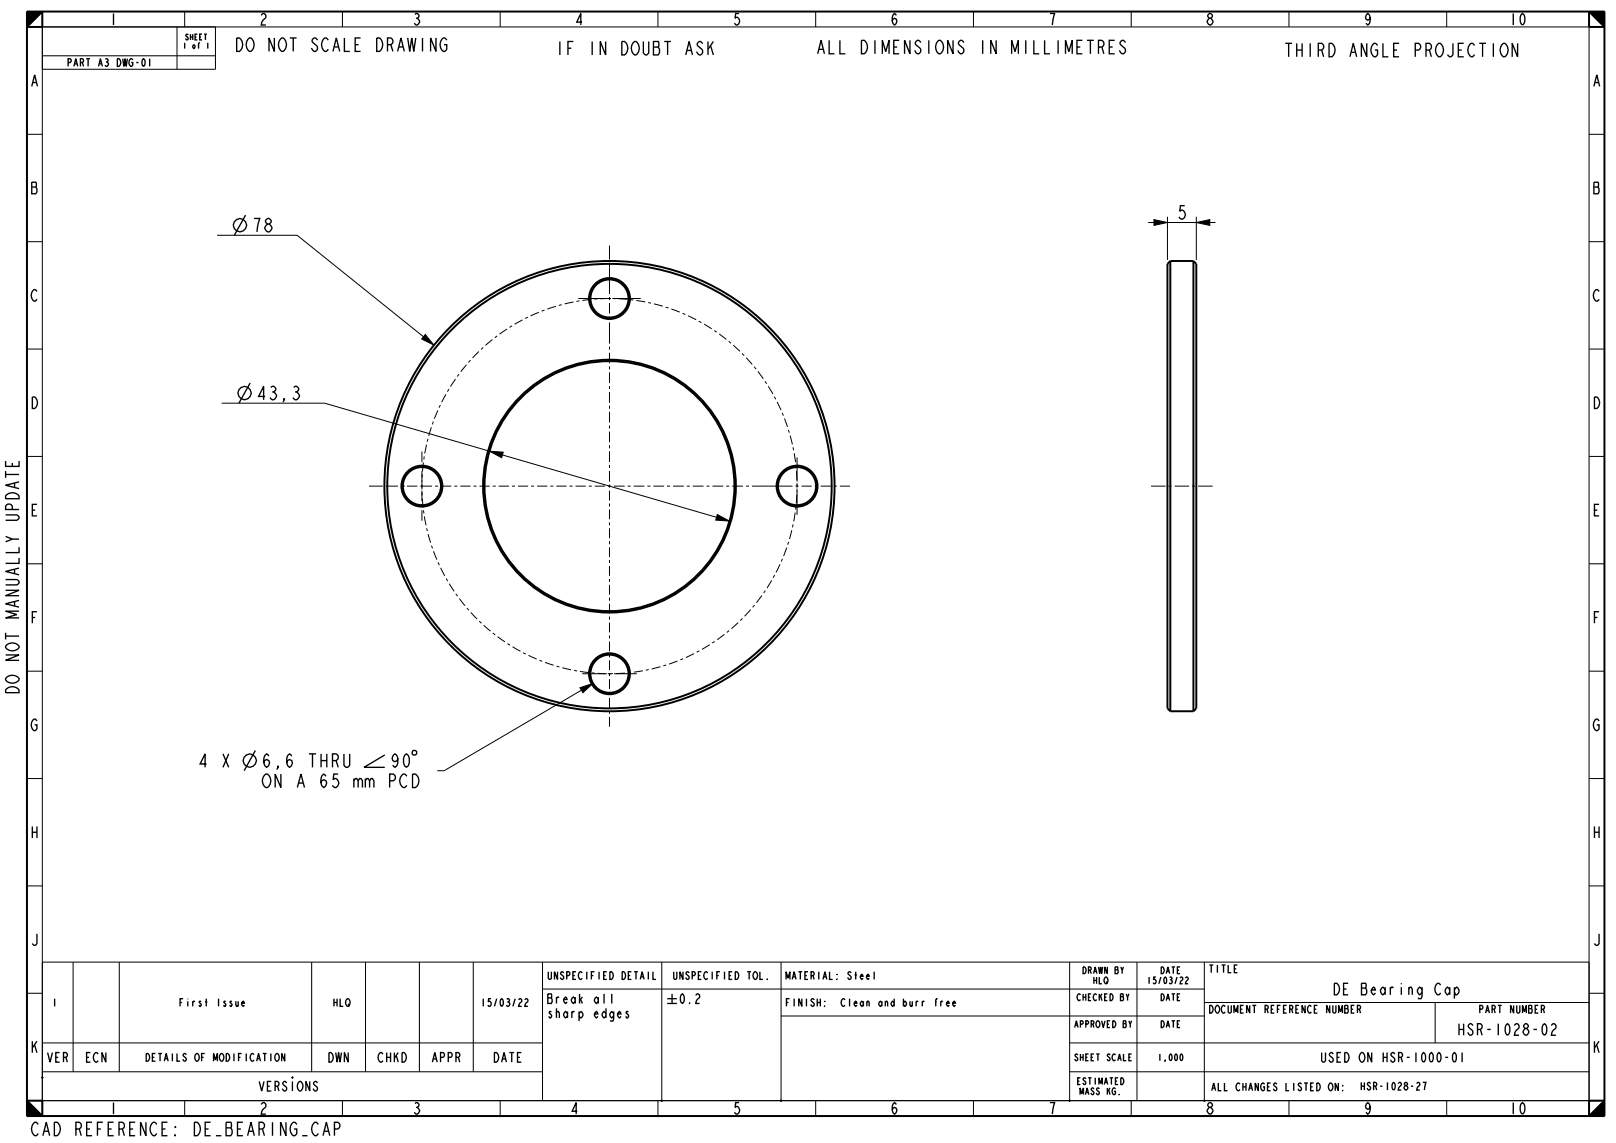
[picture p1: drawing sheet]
<svg xmlns="http://www.w3.org/2000/svg" width="420mm" height="297mm" viewBox="0 0 420 297" stroke-linecap="round" stroke-linejoin="round" font-family="sans-serif">
<path d="M7 3h4l-4 4zM413 3h4v4zM299.9 57.1l3.5 .7-3.5 .8zM310.9 57.8l3.5-.7v1.5zM110.5 86.9l2.3 2.8-3.2-1.6zM127.2 117.2l3.6 .3-.4 1.4zM186.4 133.7l3.2 1.7-3.6-.3zM150.7 178.7l3.4-1.1-2.6 2.4zM7 286l4 4h-4zM413 290l4-4v4z" fill="#000"/>
<g fill="none" stroke="#000" stroke-width=".26">
<path d="M7 3h4l-4 4zM7 7h410v279h-410zM11 3h402v287h-402zM11 14.5h45M46 7v11M48 3v4M56 7v11h-45M89 3v4M130 3v4M171 3v4M212 3v4M253 3v4"/>
<path d="M294 3v4M335 3v4M376 3v4M413 3h4v4zM7 34.9h4M413 34.9h4M298.4 57.8h1.5M299.9 57.1l3.5 .7-3.5 .8zM303.4 56.3v11.3M303.4 57.8h7.5M310.9 57.8l3.5-.7v1.5zM310.9 56.3v11.3"/>
<path d="M314.4 57.8h1.5M7 62.8h4M56.4 61.1h20.8l32.9 26.4M413 62.8h4M7 90.7h4M110.5 86.9l2.3 2.8-3.2-1.6zM413 90.7h4M7 118.6h4M57.6 104.8h26.8l42.8 12.4M127.2 117.2l3.6 .3-.4 1.4zM130.6 118.2l55.6 16.2M413 118.6h4"/>
<path d="M186.4 133.7l3.2 1.7-3.6-.3zM7 146.5h4M413 146.5h4M7 174.4h4M150.7 178.7l3.4-1.1-2.6 2.4zM151.1 179.3l-35.7 21h-1.8M413 174.4h4M7 202.3h4M413 202.3h4M7 230.2h4M413 230.2h4M7 258.1h4"/>
<path d="M11 250h402M19 250v28.5M31 250v28.5M81 250v28.5M95 250v28.5M109 250v28.5M123 250v28.5M141 257h172M141 250v36M172 250v36M203 250v36M278 250v36"/>
<path d="M295.5 250v36M313 250v36M413 258.1h4M11 271h130M11 278.5h130M203 264h110M278 271h135M278 278.5h135M313 260.5h100M373 260.5v10.5M7 286l4 4h-4zM48 286v4"/>
<path d="M89 286v4M130 286v4M171 286v4M212 286v4M253 286v4M294 286v4M335 286v4M376 286v4M413 290l4-4v4z"/>
</g>
<g fill="none" stroke="#000" stroke-width=".51">
<path d="M7 7l4-4v4zM7 3h410v287h-410zM413 3l4 4h-4zM303.4 68.6l.8-.8v117l-.8-.7zM310.2 67.8l.7 .8v115.5l-.7 .7zM10.8 279.8l.4 .4M11.2 279.8l-.4 .4M75.8 279.8l.4 .4M76.2 279.8l-.4 .4M7 286h4v4zM171.8 285.8l.4 .4M172.2 285.8l-.4 .4"/>
<path d="M202.8 285.8l.4 .4M203.2 285.8l-.4 .4M277.8 285.8l.4 .4M278.2 285.8l-.4 .4M413 286h4l-4 4z"/>
<circle cx="158.4" cy="77.6" r="5"/>
<circle cx="158.4" cy="77.6" r="5.3"/>
<circle cx="109.7" cy="126.3" r="5"/>
<circle cx="109.7" cy="126.3" r="5.3"/>
<circle cx="158.4" cy="126.3" r="58.5"/>
<circle cx="158.4" cy="126.3" r="57.8"/>
<circle cx="158.4" cy="126.3" r="32.9"/>
<circle cx="158.4" cy="126.3" r="32.5"/>
<circle cx="207.2" cy="126.3" r="5"/>
<circle cx="207.2" cy="126.3" r="5.3"/>
<circle cx="158.4" cy="175.1" r="5"/>
<circle cx="158.4" cy="175.1" r="5.3"/>
</g>
<g fill="none" stroke="#000" stroke-width=".35">
<path d="M61.5 9.9a1.2 1.2 0 0 1 1.4 .8 2.17 2.17 0 0 1-.7 2.7h-.7zM116.1 10.4l-.5-.5a1.15 1.15 0 0 0-1.1 .8 2.17 2.17 0 0 0 .7 2.7h.4l.5-.6v-1.2h-.7M212.5 14l.9-3.5 .9 3.5M212.9 12.8h1M292.5 11.1l-.5-.6a.8 .8 0 0 0-.9 .9l.5 .5a1.23 1.23 0 0 1 .7 1.8l-.3 .3a1.15 1.15 0 0 1-1.1-.9M334 11.3h1.8M394.4 11.3v3.5l-1.4-3.5v3.5M63.8 55.9l-2.9 5.2M65 99.5l-2.9 5.3M1.5 119.8v1.4h3.5v-1.4M3.2 120.3v.9M1.7 178.9a2.23 2.23 0 0 1 3.3 .4v.7h-3.5v-.7z"/>
<path d="M66.4 195l-2.9 5.3M80.3 195.9h1.8M81.2 195.9v3.5M83.4 195.9v3.5M83.4 197.6h1.5M84.9 195.9v3.5M86.4 197.6h1l.5-.5v-.6l-.5-.6h-1v3.5M87.4 197.6l.5 1.8M89.4 195.9v2.9l.6 .6h.3l.6-.6v-2.9M100 196.2l-5.4 3.2h5.4M103.4 197.1l-.2 .5-.5 .3-.6-.3a1.33 1.33 0 0 1 .6-1.7 2.28 2.28 0 0 1 0 3.5l-.6-.6M105.3 196.2l.3-.3a2.28 2.28 0 0 1 0 3.5 2.37 2.37 0 0 1-.3-3.2z"/>
<path d="M107.4 195h.6l.3 .3v.6l-.3 .3h-.6l-.3-.3v-.6zM107.2 201.1a1.27 1.27 0 0 1 1.5 .9 2.11 2.11 0 0 1-.7 2.6h-.8zM169.7 252.5v2h.8M173.4 259.5h2.5M174.7 258.2v2.5M177.1 258.5l.2-.3a1.69 1.69 0 0 1 0 2.5 1.77 1.77 0 0 1-.2-2.2zM180.8 258.7l.4-.5h.3l.3 .5a.97 .97 0 0 1-.6 1l-.4 1h1M227.2 252.5v2M38 273.7a1.01 1.01 0 0 1 .9 1 1.01 1.01 0 0 1-.9 1zM74 273.7v2l-.8-2v2M163.3 263l-.2-.2-.3 .2 .6 .9-.3 .6h-.2l-.3-.4M173.4 260.7h2.5"/>
<path d="M179.2 260.5l.1 .2zM246 260.7h.7l-.3-.5a.74 .74 0 0 0-.4 .6 .74 .74 0 0 0 .4 .7l.3-.3M247.6 260.7h.7l-.3-.5a.74 .74 0 0 0-.4 .6 .74 .74 0 0 0 .4 .7l.3-.3M343.5 273.5v2.1l.4 .4h.2l.4-.4v-2.1M351.2 262.2h.5M352 261.2h-.8v2h.8M352.8 262.2h.5l.3-.3v-.3l-.3-.4h-.5v2M353.3 262.2l.3 1M9.9 292.2l-.5-.6a1.15 1.15 0 0 0-1 .9 2.17 2.17 0 0 0 .7 2.6h.3l.5-.6M347.8 281.4v2l-.8-2v2M348.9 283.2l.1 .2zM348.9 282.1l.1 .1z"/>
<circle cx="62.3" cy="58.5" r="1.72"/>
<circle cx="63.5" cy="102.1" r="1.72"/>
<circle cx="64.9" cy="197.6" r="1.72"/>
</g>
<!-- layer: 02___PRT_ALL_AXES -->
<path d="M304.2 67.8h6M304.2 184.8h6" fill="none" stroke="#000" stroke-width=".51"/>
<g fill="none" stroke="#000" stroke-width=".26">
<path d="M150.3 77.6h6.9M158 77.6h.8M158.4 63.8v3.6M158.4 68.2v8.2M158.4 77.2v.8M158.4 78.7v2.8M159.6 77.6h6.9M158.4 82.2v.8M158.4 83.8v5.5M158.4 90.1v.8M158.4 91.6v2.8M158.4 95.2v.8"/>
<path d="M158.4 96.8v2.7M109.7 117.3v2.8M158.4 100.3v.8M158.4 101.9v2.8M158.4 105.4v.8M158.4 107v2.8M158.4 110.6v.7M158.4 112.1v2.8M158.4 115.7v.8M158.4 117.2v2.8M207.2 118.9v6.2M95.9 126.3h3.6"/>
<path d="M100.3 126.3h3.1M104.2 126.3h.8M105 126.3h.1M105.8 126.3h2.7M109.3 126.3h3M109.7 120.8v.8M109.7 122.4v2.7M109.7 125.9v.8M109.7 127.5v2.7M109.7 131v.8M109.7 132.6v2.7M113.1 126.3h.8"/>
<path d="M114.6 126.3h2.7M118.1 126.3h.8M119.6 126.3h2.7M123.1 126.3h.7M124.6 126.3h2.7M128.1 126.3h.7M129.6 126.3h2.7M133.1 126.3h.7M134.6 126.3h2.7M138 126.3h.8M139.6 126.3h2.7M143 126.3h.8"/>
<path d="M144.6 126.3h2.6M148 126.3h.8M149.6 126.3h2.6M153 126.3h.8M154.6 126.3h2.6M158 126.3h.8M158.4 120.8v.8M158.4 122.4v2.7M158.4 125.9v.8M158.4 127.5v2.5M158.4 130.8v.8M158.4 132.4v2.5"/>
<path d="M158.4 135.7v.8M158.4 137.3v2.5M159.6 126.3h2.8M163.1 126.3h.8M164.7 126.3h2.8M168.3 126.3h.7M169.8 126.3h2.8M173.4 126.3h.8M174.9 126.3h2.8M178.5 126.3h.8M180.1 126.3h2.7M183.6 126.3h.8"/>
<path d="M185.2 126.3h2.8M188.7 126.3h.8M190.3 126.3h2.8M193.9 126.3h.7M195.4 126.3h10.6M206.8 126.3h.7M207.2 125.9v.8M207.2 127.5v6.3M208.3 126.3h2.7M211.7 126.3h.8M213.3 126.3h2.6M216.7 126.3h.8"/>
<path d="M218.3 126.3h2.6M299.2 126.3h3.7M303.7 126.3h.8M305.3 126.3h3.8M309.8 126.3h.8M311.4 126.3h3.8M158.4 140.6v.8M158.4 142.2v2.5M158.4 145.5v.8M158.4 147.1v2.5M158.4 150.4v.8M158.4 152v2.5"/>
<path d="M158.4 155.3v.8M158.4 156.9v2.5M151.3 175.1h5.9M158 175.1h.8M158.4 160.2v.8M158.4 161.8v2.5M158.4 165.1v.8M158.4 166.7v2.5M158.4 170v.8M158.4 171.6v2.5M158.4 174.9v.8M158.4 176.5v2.5"/>
<path d="M158.4 179.8v.8M159.6 175.1h5.9M158.4 181.4v2.5M158.4 184.7v.8M158.4 186.3v2.5"/>
</g>
<path d="M207.2 126.3a48.8 48.8 0 0 0-72.2-42.7 48.8 48.8 0 0 0-2.9 83.8 48.8 48.8 0 0 0 74.9-37.7l.2-3.4" fill="none" stroke="#000" stroke-width=".26" stroke-dasharray=".8 .8 2.3 .8" stroke-linecap="butt"/>
<g font-size="4.6">
<text x="63.1" y="13.4">DO NOT SCALE DRAWING</text>
<text x="145.8" y="14.3">IF IN DOUBT ASK</text>
<text x="215.3" y="14">ALL DIMENSIONS IN MILLIMETRES</text>
<text x="336.1" y="14.8">THIRD ANGLE PROJECTION</text>
<text x="305.7" y="56.9">5</text>
<text x="65.3" y="60.3">78</text>
<text x="66.5" y="103.9">43,3</text>
<text x="5" y="178.2" transform="rotate(-90 5 178.2)">DO NOT MANUALLY UPDATE</text>
<text x="51.3" y="199.4">4 X</text>
<text x="67.8" y="199.4">6,6</text>
<text x="67.8" y="204.6">ON A 65 mm PCD</text>
<text x="9.6" y="295.1">CAD REFERENCE:</text>
<text x="51.4" y="295.1">DE_BEARING_CAP</text>
</g>
<g font-size="3.9">
<text x="28.4" y="6.5">1</text>
<text x="67.4" y="6.5">2</text>
<text x="107.3" y="6.5">3</text>
<text x="149.4" y="6.5">4</text>
<text x="190.4" y="6.5">5</text>
<text x="231.4" y="6.5">6</text>
<text x="272.4" y="6.5">7</text>
<text x="313.4" y="6.5">8</text>
<text x="354.4" y="6.5">9</text>
<text x="392.3" y="6.5">10</text>
<text x="7.9" y="22.5">A</text>
<text x="413.9" y="22.5">A</text>
<text x="7.9" y="50.4">B</text>
<text x="413.9" y="50.4">B</text>
<text x="7.9" y="78.3">C</text>
<text x="413.9" y="78.3">C</text>
<text x="7.9" y="106.2">D</text>
<text x="413.9" y="106.2">D</text>
<text x="7.9" y="134.1">E</text>
<text x="413.9" y="134.1">E</text>
<text x="7.9" y="161.9">F</text>
<text x="413.9" y="161.9">F</text>
<text x="7.9" y="189.8">G</text>
<text x="413.9" y="189.8">G</text>
<text x="7.9" y="217.7">H</text>
<text x="413.9" y="217.7">H</text>
<text x="7.9" y="245.6">J</text>
<text x="413.9" y="245.6">J</text>
<text x="347.6" y="258.5">DE Bearing Cap</text>
<text x="379.8" y="269">HSR-1028-02</text>
<text x="7.9" y="273.5">K</text>
<text x="413.9" y="273.5">K</text>
<text x="28.4" y="289.5">1</text>
<text x="67.4" y="289.5">2</text>
<text x="107.3" y="289.5">3</text>
<text x="148.3" y="289.5">4</text>
<text x="190.4" y="289.5">5</text>
<text x="231.4" y="289.5">6</text>
<text x="272.4" y="289.5">7</text>
<text x="313.4" y="289.5">8</text>
<text x="354.4" y="289.5">9</text>
<text x="392.3" y="289.5">10</text>
</g>
<g font-size="3.3">
<text x="142" y="260.7">Break all</text>
<text x="142" y="264.5">sharp edges</text>
<text x="12.2" y="276">VER</text>
<text x="22.2" y="276">ECN</text>
<text x="85.2" y="276">DWN</text>
<text x="98.3" y="276">CHKD</text>
<text x="112.3" y="276">APPR</text>
<text x="128.3" y="276">DATE</text>
<text x="344.6" y="276">USED ON HSR-1000-01</text>
<text x="67.7" y="283.5">VERSIONS</text>
</g>
<g font-size="2.6">
<text x="17.6" y="17.3">PART</text>
<text x="25.4" y="17.3">A3</text>
<text x="30.4" y="17.3">DWG-0</text>
<text x="38.2" y="17.3">1</text>
<text x="143.3" y="254.5">UNSPECIFIED DETAIL</text>
<text x="175.8" y="254.5">UNSPECIFIED TOL.</text>
<text x="204" y="254.5">MATERIAL: Steel</text>
<text x="314" y="252.7">TITLE</text>
<text x="13.5" y="261.5">1</text>
<text x="47.2" y="261.5">First Issue</text>
<text x="86.5" y="261.5">HLQ</text>
<text x="125.4" y="261.5">15/03/22</text>
<text x="204" y="261.5">FINISH:</text>
<text x="217.2" y="261.5">Clean and burr free</text>
<text x="314" y="263.2">DOCUMENT REFERENCE NUMBER</text>
<text x="384.9" y="263.2">PART NUMBER</text>
<text x="39.1" y="275.7">DETAILS OF MODIFICATION</text>
<text x="314.6" y="283.4">ALL CHANGES LISTED ON:</text>
<text x="354.2" y="283.2">HSR-1028-27</text>
</g>
<g font-size="2.3">
<text x="281.6" y="253">DRAWN BY</text>
<text x="284.2" y="255.6">HLQ</text>
<text x="298.5" y="255.6">15/03/22</text>
<text x="301.7" y="253">DATE</text>
<text x="280.3" y="260">CHECKED BY</text>
<text x="301.7" y="260">DATE</text>
<text x="279.7" y="267">APPROVED BY</text>
<text x="301.7" y="267">DATE</text>
<text x="279.7" y="275.6">SHEET SCALE</text>
<text x="301" y="275.6">1,000</text>
<text x="280.3" y="281.8">ESTIMATED</text>
<text x="281" y="284.4">MASS KG.</text>
</g>
<g font-size="2">
<text x="48.2" y="10.4">SHEET</text>
<text x="47.4" y="12.6">1 of 1</text>
</g>
</svg>
